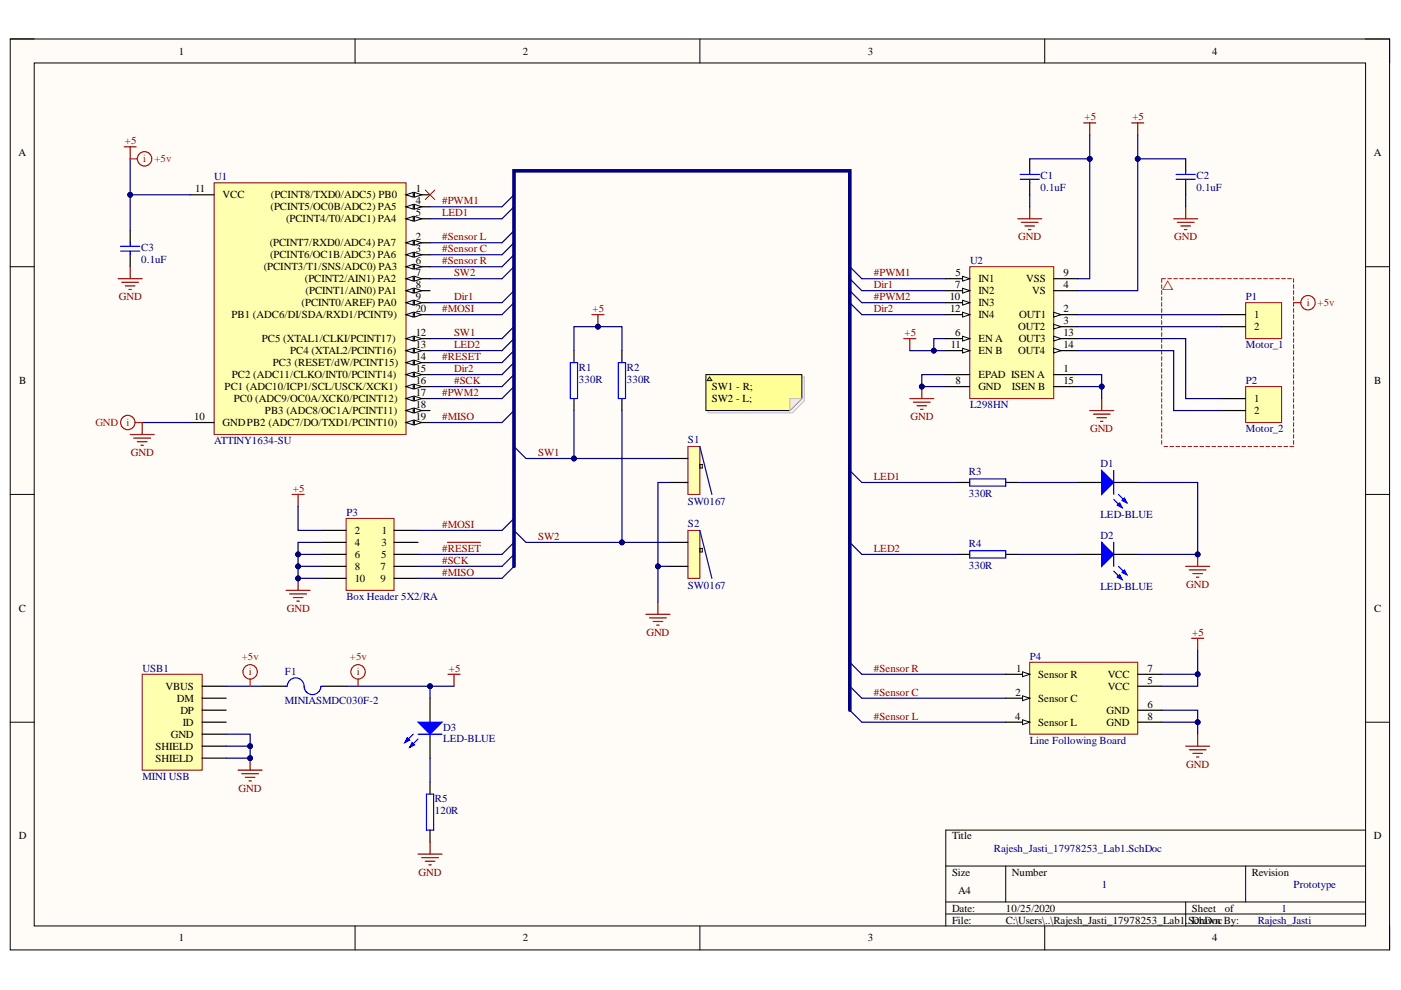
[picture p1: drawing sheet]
# Altium schematic sheet Rajesh_Jasti_17978253_Lab1.SchDoc
size A4; DrawnBy: Rajesh_Jasti; DocumentNumber: 1; Revision: Prototype; SheetNumber: 1; SheetTotal: 1

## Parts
C1  0.1uF  [CAP_1206]
C2  0.1uF  [CAP_1206]
C3  0.1uF  [CAP_1206]
D1  LED-BLUE  [LED1206B]
D2  LED-BLUE  [LED1206B]
D3  LED-BLUE  [LED1206B]
F1  MINIASMDC030F-2  [MINIASMDC030F-2]
P1  Motor_1  [HDR1X2_AUT]
P2  Motor_2  [HDR1X2_AUT]
P3  Box Header 5X2/RA  [FKV10SD_AUT]
P4  Line Following Board  [Line Folloing Board]
R1  330R  [RES_1206]
R2  330R  [RES_1206]
R3  330R  [RES_1206]
R4  330R  [RES_1206]
R5  120R  [RES_1206]
S1  SW0167  [SW0167]
S2  SW0167  [SW0167]
U1  ATTINY1634-SU  [20S_M]
U2  L298HN  [Multiwatt15H]
USB1  MINI USB  [USB-MINI-TH]

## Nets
+5: C1.2 C2.2 C3.2 D3.A F1.2 P3.2 P4.5(VCC) P4.7(VCC) R1.2 R2.2 U1.11(VCC) U2.4(VS) U2.6(EN_A) U2.9(VSS) U2.11(EN_B)
GND: C1.1 C2.1 C3.1 D1.K D2.K P3.4 P3.6 P3.8 P3.10 P4.6(GND) P4.8(GND) R5.1 S1.2(NO) S2.2(NO) U1.10(GND) U2.1(ISEN_A) U2.8(GND) U2.15(ISEN_B) U2.16(EPAD) USB1.5(GND) USB1.6(SHIELD) USB1.7(SHIELD)
#MISO: P3.9 U1.19(PB2_(ADC7/DO/TXD1/PCINT10))
#MOSI: P3.1 U1.20(PB1_(ADC6/DI/SDA/RXD1/PCINT9))
#PWM1: U1.4((PCINT5/OC0B/ADC2)_PA5) U2.5(IN1)
#PWM2: U1.17(PC0_(ADC9/OC0A/XCK0/PCINT12)) U2.10(IN3)
#~{RESET}: P3.5 U1.14(PC3_(RESET/dW/PCINT15))
#SCK: P3.7 U1.16(PC1_(ADC10/ICP1/SCL/USCK/XCK1))
#Sensor C: P4.2(Sensor_C) U1.3((PCINT6/OC1B/ADC3)_PA6)
#Sensor L: P4.4(Sensor_L) U1.2((PCINT7/RXD0/ADC4)_PA7)
#Sensor R: P4.1(Sensor_R) U1.6((PCINT3/T1/SNS/ADC0)_PA3)
Dir1: U1.9((PCINT0/AREF)_PA0) U2.7(IN2)
Dir2: U1.15(PC2_(ADC11/CLKO/INT0/PCINT14)) U2.12(IN4)
LED1: R3.1 U1.5((PCINT4/T0/ADC1)_PA4)
LED2: R4.1 U1.13(PC4_(XTAL2/PCINT16))
SW1: R1.1 S1.1(C) U1.12(PC5_(XTAL1/CLKI/PCINT17))
SW2: R2.1 S2.1(C) U1.7((PCINT2/AIN1)_PA2)
NetD1_A: D1.A R3.2
NetD2_A: D2.A R4.2
NetD3_K: D3.K R5.2
NetF1_1: F1.1 USB1.1(VBUS)
NetP1_1: P1.1 U2.2(OUT1)
NetP1_2: P1.2 U2.3(OUT2)
NetP2_1: P2.1 U2.13(OUT3)
NetP2_2: P2.2 U2.14(OUT4)

Not connected (* = marked no-connect by the designer): P3 3; P4 3(NC); U1 1((PCINT8/TXD0/ADC5)_PB0)* 8((PCINT1/AIN0)_PA1) 18(PB3_(ADC8/OC1A/PCINT11)); USB1 2(DM) 3(DP) 4(ID)

## Layout directives
rule Width Constraint [Pref Width = 50mil    Min Width = 20mil    Max Width = 60mil]: (no net found under the mark), +5, GND, NetF1_1

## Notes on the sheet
- SW1 - R;                                        SW2 - L;
